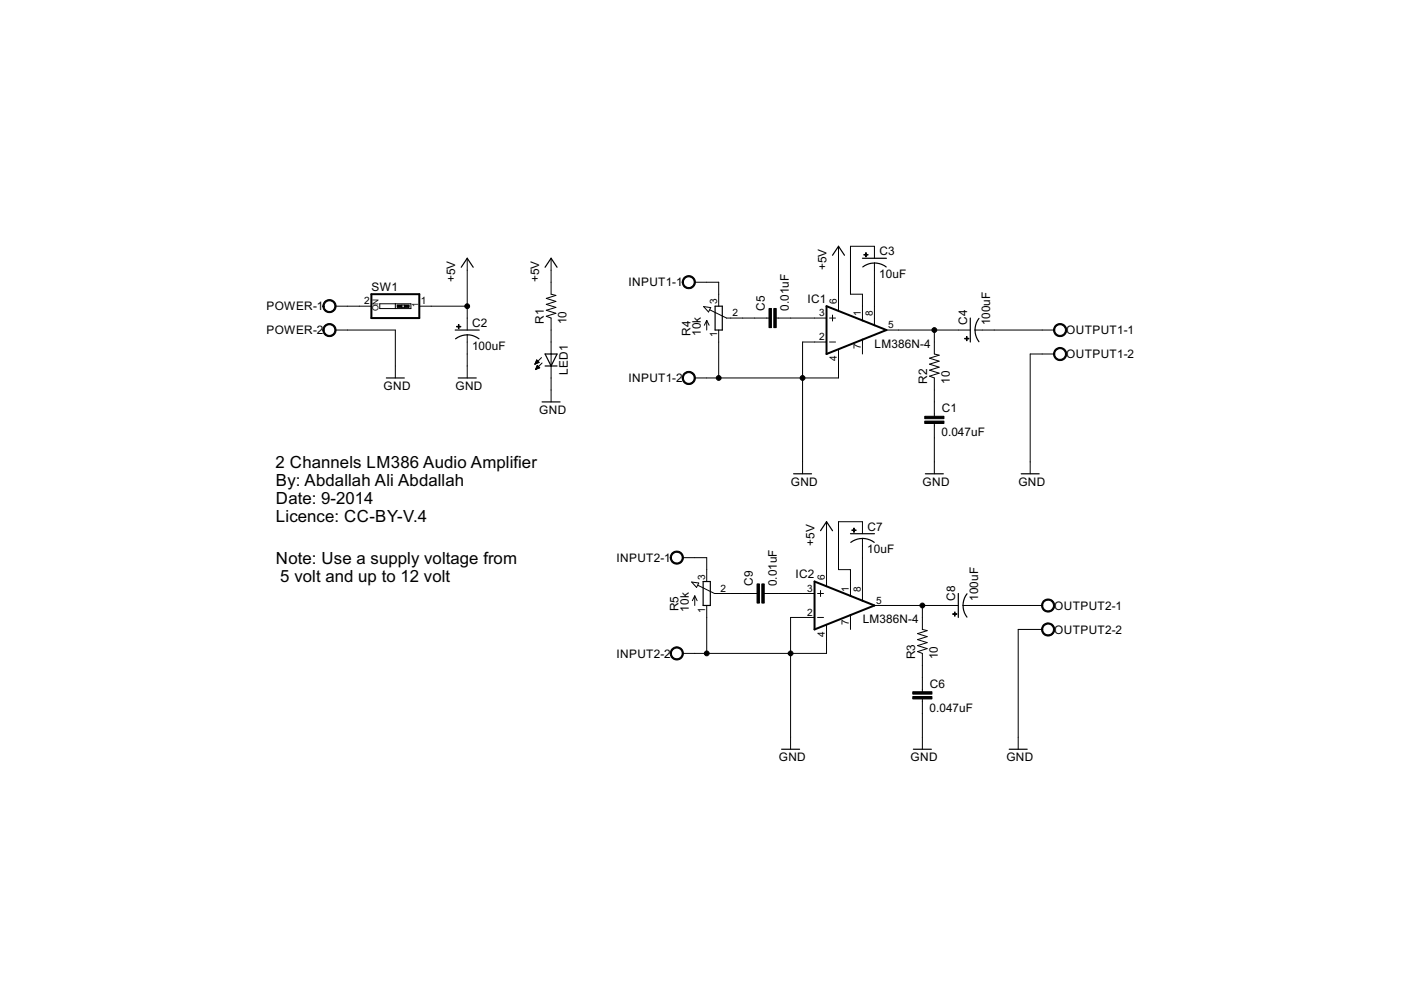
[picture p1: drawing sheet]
<svg xmlns="http://www.w3.org/2000/svg" width="297mm" height="210mm" viewBox="0 0 297 210" stroke-linecap="round" stroke-linejoin="round" font-family="sans-serif">
<g fill="none" stroke="#000" stroke-width=".21">
<path d="M99.1 54.8v15.2M116.8 54.8v7.6l1.1 .2-2.1 .7 2.1 .6-2.1 .6 2.1 .7-2.1 .6 2.1 .6-2.1 .7 1 .3v17.8M147.3 59.8h5.1v5.1M177.8 52.2v13.6M185.4 54.8v-2.6h-5.1v10.2h2.6v5.5M185.4 55.8v13.2M71.1 64.9h7.6M71.1 70h12.7v10.1M80.5 64.4h6.6v1h-6.6zM83.8 64.4v1M85.2 64.7h.5M85.2 65.2h.5"/>
<path d="M88.9 64.9h10.2M99.1 71v9.1M113.4 77.2h.1M113.5 77.1h.3M113.5 76.9h.5M113.6 76.8h.7M113.6 78.3h.1M113.6 76.7h.6M113.6 78.1h.4M113.7 76.6h.3M113.7 78h.6M113.7 76.5h.2"/>
<path d="M113.7 77.9h.6M113.8 77.8h.4M113.8 76.3l-.4 .9M113.8 76.3l.5 .5M113.8 76.3h.1M113.8 77.7h.3M113.9 77.6h.1M113.9 77.5l.5 .5-.9 .4zM114.3 76.8l-.9 .4M114.8 75.8l-1.4 1.4M114.9 77l-1.4 1.4M149.2 65l1.5 .2-.5 .9z"/>
<path d="M149.8 67.9v2.1M149.8 67.9l-.5 1.1M149.8 67.9l.5 1.1M150.5 65.7l3.5 1.7h9M152.4 70v10.1M164.6 67.4h10.6M175.2 72.5h-5v28M175.9 67.4h1.2M175.9 72.5h1.2M176.5 66.8v1.3M177.8 74.1v6h-30.5M182.9 72v3.1"/>
<path d="M187.9 70h17.8M198.1 70v5.1l1 .2-2 .6 2 .7-2 .6 2 .7-2 .6 2 .6-2 .7 1 .3v8.2M206.7 70h16.8M223.5 75.1h-5.1v25.4M198.1 89.8v10.7M144.8 118.2h5v5.1M175.2 110.6v13.6M182.9 113.2v-2.6h-5.1v10.2h2.5v5.5M182.9 114.2v13.2M146.6 123.4l1.5 .2-.4 .9zM147.3 126.3v2.1M147.3 126.3l-.5 1.1"/>
<path d="M147.3 126.3l.5 1.1M148 124.1l3.5 1.7h9M149.8 128.4v10.1M162 125.8h10.7M172.7 130.9h-5.1v28M173.3 125.8h1.3M173.3 130.9h1.3M174 125.2v1.3M175.2 132.5v6h-30.4M180.3 130.4v3.1M185.4 128.4h17.8M195.6 128.4v5.1l1 .2-2.1 .6 2.1 .7-2.1 .6 2.1 .6-2.1 .7 2.1 .6-2.1 .7 1.1 .3v8.2"/>
<path d="M204.2 128.4h16.8M221 133.5h-5.1v25.4M195.6 148.2v10.7"/>
</g>
<g fill="#000" stroke="#000" stroke-width=".21">
<path d="M183.2 54h.8v.1h-.8zM183.5 53.6h.2v.9h-.2zM84.2 64.7h1v.5h-1zM85.7 64.7h1v.5h-1zM96.8 69.2h.9v.1h-.9zM97.2 68.8h.1v.9h-.1zM163 65.4h.6v4.1h-.6zM164.1 65.4h.5v4.1h-.5zM204.5 71.7h.9v.2h-.9zM204.9 71.4h.1v.8h-.1zM196.1 89.3h4v.5h-4zM196.1 88.3h4v.5h-4z"/>
<path d="M180.6 112.4h.9v.1h-.9zM181 112h.1v.9h-.1zM160.5 123.8h.5v4.1h-.5zM161.5 123.8h.5v4.1h-.5zM202 130.1h.9v.2h-.9zM202.4 129.8h.1v.8h-.1zM193.5 147.7h4.1v.5h-4.1zM193.5 146.7h4.1v.5h-4.1z"/>
</g>
<g fill="none" stroke="#000" stroke-width=".25">
<path d="M97.8 56.7l1.3-1.9 1.2 1.9M115.6 56.7l1.2-1.9 1.3 1.9M176.5 54.1l1.3-1.9 1.2 1.9M182.9 54.8h5M182.9 56.6a4.1 4.1 0 0 1 5 0M96.5 70h5.1M96.6 71.8a4.1 4.1 0 0 1 5 0M115.6 75.1h2.5l-1.3 2.5zM115.6 77.6h2.5M151.6 64.9h1.5v5.1h-1.5zM205.7 67.4v5.1M207.6 67.5a4 4 0 0 0 0 5"/>
<path d="M81.9 80.1h3.8M97.2 80.1h3.8M114.9 85.2h3.8M168.3 100.5h3.8M174 112.5l1.2-1.9 1.3 1.9M180.3 113.2h5.1M180.4 115a4.1 4.1 0 0 1 5 0M196.2 100.5h3.8M216.5 100.5h3.8M149.1 123.3h1.5v5.1h-1.5zM203.2 125.8v5.1M205 125.9a4 4 0 0 0 0 5"/>
<path d="M165.7 158.9h3.8M193.7 158.9h3.8M214 158.9h3.8"/>
</g>
<g fill="#000" stroke="#000" stroke-width=".21">
<path d="M145 58.9a1.4 1.4 0 0 1 2.2 .2 1.4 1.4 0 0 1-.8 2.1 1.4 1.4 0 0 1-1.8-1.4h.3a1.15 1.15 0 0 1 1.6-1 1.15 1.15 0 0 1 .3 1.9 1.15 1.15 0 0 1-1.9-.6v-.3h-.3z" fill-rule="evenodd"/>
<path d="M68.8 63.9a1.4 1.4 0 0 1 2.3 .3 1.4 1.4 0 0 1-.9 2.1 1.4 1.4 0 0 1-1.7-1.4h.2a1.15 1.15 0 0 1 1.6-1.1 1.15 1.15 0 0 1 .3 1.9 1.15 1.15 0 0 1-1.9-.5v-.3h-.2z" fill-rule="evenodd"/>
<path d="M68.8 69a1.4 1.4 0 0 1 2.3 .3 1.4 1.4 0 0 1-.9 2 1.4 1.4 0 0 1-1.7-1.3h.2a1.15 1.15 0 0 1 1.6-1.1 1.15 1.15 0 0 1 .3 1.9 1.15 1.15 0 0 1-1.9-.5v-.3h-.2z" fill-rule="evenodd"/>
<path d="M223.7 69a1.4 1.4 0 0 1 2.3 .2 1.4 1.4 0 0 1-.8 2.1 1.4 1.4 0 0 1-1.8-1.3h.2a1.14 1.14 0 0 1 1.7-1 1.14 1.14 0 0 1 .1 2 1.14 1.14 0 0 1-1.8-.7v-.3h-.2z" fill-rule="evenodd"/>
<path d="M223.7 74.1a1.4 1.4 0 0 1 2.3 .2 1.4 1.4 0 0 1-.8 2.1 1.4 1.4 0 0 1-1.8-1.3h.2a1.14 1.14 0 0 1 1.7-1 1.14 1.14 0 0 1 .1 1.9 1.14 1.14 0 0 1-1.8-.6v-.3h-.2z" fill-rule="evenodd"/>
<path d="M145 79.2a1.4 1.4 0 0 1 2.2 .2 1.4 1.4 0 0 1-.8 2.1 1.4 1.4 0 0 1-1.8-1.4h.3a1.15 1.15 0 0 1 1.6-1 1.15 1.15 0 0 1 .3 1.9 1.15 1.15 0 0 1-1.9-.6v-.3h-.3z" fill-rule="evenodd"/>
<path d="M142.5 117.3a1.4 1.4 0 0 1 2.2 .2 1.4 1.4 0 0 1-.8 2.1 1.4 1.4 0 0 1-1.8-1.4h.2a1.15 1.15 0 0 1 1.6-1 1.15 1.15 0 0 1 .3 1.9 1.15 1.15 0 0 1-1.8-.6l-.1-.3h-.2z" fill-rule="evenodd"/>
<path d="M142.5 137.6a1.4 1.4 0 0 1 2.2 .2 1.4 1.4 0 0 1-.8 2.1 1.4 1.4 0 0 1-1.8-1.4h.2a1.15 1.15 0 0 1 1.7-1 1.15 1.15 0 0 1 .2 1.9 1.15 1.15 0 0 1-1.8-.6l-.1-.3h-.2z" fill-rule="evenodd"/>
<path d="M221.2 127.4a1.4 1.4 0 0 1 2.2 .2 1.4 1.4 0 0 1-.8 2.1 1.4 1.4 0 0 1-1.8-1.3h.3a1.14 1.14 0 0 1 1.7-1 1.14 1.14 0 0 1 .1 2 1.14 1.14 0 0 1-1.8-.7v-.3h-.3z" fill-rule="evenodd"/>
<path d="M221.2 132.5a1.4 1.4 0 0 1 2.2 .2 1.4 1.4 0 0 1-.8 2.1 1.4 1.4 0 0 1-1.8-1.3h.3a1.14 1.14 0 0 1 1.7-1 1.14 1.14 0 0 1 .1 1.9 1.14 1.14 0 0 1-1.8-.6v-.3h-.3z" fill-rule="evenodd"/>
<circle cx="99.1" cy="64.9" r=".51"/>
<circle cx="198.1" cy="70" r=".51"/>
<circle cx="152.4" cy="80.1" r=".51"/>
<circle cx="170.2" cy="80.1" r=".51"/>
<circle cx="149.8" cy="138.5" r=".51"/>
<circle cx="167.6" cy="138.5" r=".51"/>
<circle cx="195.6" cy="128.4" r=".51"/>
</g>
<path d="M78.7 62.4h10.2v5h-10.2zM175.2 64.9l12.7 5.1-12.7 5.1zM172.7 123.3l12.7 5.1-12.7 5.1z" fill="none" stroke="#000" stroke-width=".42"/>
<g font-size="4">
<text x="58.4" y="99.2">2 Channels LM386 Audio Amplifier</text>
<text x="58.5" y="103">By: Abdallah Ali Abdallah</text>
<text x="58.5" y="106.8">Date: 9-2014</text>
<text x="58.5" y="110.6">Licence: CC-BY-V.4</text>
<text x="58.5" y="119.5">Note: Use a supply voltage from</text>
<text x="59.4" y="123.3">5 volt and up to 12 volt</text>
</g>
<g font-size="2.8">
<text x="96.5" y="59.8" transform="rotate(-90 96.5 59.8)">+5V</text>
<text x="114.3" y="59.8" transform="rotate(-90 114.3 59.8)">+5V</text>
<text x="175.2" y="57.3" transform="rotate(-90 175.2 57.3)">+5V</text>
<text x="186.4" y="58.9">10uF</text>
<text x="186.5" y="54.1">C3</text>
<text x="56.5" y="65.8">POWER-1</text>
<text x="78.8" y="61.7">SW1</text>
<text x="133.3" y="60.7">INPUT1-1</text>
<text x="162.2" y="65.9" transform="rotate(-90 162.2 65.9)">C5</text>
<text x="167.2" y="65.9" transform="rotate(-90 167.2 65.9)">0.01uF</text>
<text x="171.2" y="64.1">IC1</text>
<text x="56.5" y="70.9">POWER-2</text>
<text x="100.1" y="69.4">C2</text>
<text x="115.3" y="68.7" transform="rotate(-90 115.3 68.7)">R1</text>
<text x="120.1" y="68.7" transform="rotate(-90 120.1 68.7)">10</text>
<text x="146.4" y="71.2" transform="rotate(-90 146.4 71.2)">R4</text>
<text x="148.6" y="71.3" transform="rotate(-90 148.6 71.3)">10k</text>
<text x="205.1" y="68.9" transform="rotate(-90 205.1 68.9)">C4</text>
<text x="209.9" y="69" transform="rotate(-90 209.9 69)">100uF</text>
<text x="226.1" y="70.9">OUTPUT1-1</text>
<text x="100.1" y="74.2">100uF</text>
<text x="185.4" y="73.8">LM386N-4</text>
<text x="226.1" y="76">OUTPUT1-2</text>
<text x="81.3" y="82.7">GND</text>
<text x="96.6" y="82.7">GND</text>
<text x="120.4" y="79.6" transform="rotate(-90 120.4 79.6)">LED1</text>
<text x="133.3" y="81">INPUT1-2</text>
<text x="196.6" y="81.4" transform="rotate(-90 196.6 81.4)">R2</text>
<text x="201.4" y="81.4" transform="rotate(-90 201.4 81.4)">10</text>
<text x="114.3" y="87.8">GND</text>
<text x="199.7" y="87.4">C1</text>
<text x="199.6" y="92.5">0.047uF</text>
<text x="167.7" y="103">GND</text>
<text x="195.6" y="103">GND</text>
<text x="215.9" y="103">GND</text>
<text x="183.9" y="112.5">C7</text>
<text x="130.7" y="119.1">INPUT2-1</text>
<text x="172.7" y="115.7" transform="rotate(-90 172.7 115.7)">+5V</text>
<text x="183.9" y="117.3">10uF</text>
<text x="159.6" y="124.3" transform="rotate(-90 159.6 124.3)">C9</text>
<text x="164.7" y="124.3" transform="rotate(-90 164.7 124.3)">0.01uF</text>
<text x="168.7" y="122.5">IC2</text>
<text x="143.9" y="129.6" transform="rotate(-90 143.9 129.6)">R5</text>
<text x="146" y="129.7" transform="rotate(-90 146 129.7)">10k</text>
<text x="202.5" y="127.3" transform="rotate(-90 202.5 127.3)">C8</text>
<text x="207.4" y="127.4" transform="rotate(-90 207.4 127.4)">100uF</text>
<text x="223.5" y="129.3">OUTPUT2-1</text>
<text x="182.9" y="132.2">LM386N-4</text>
<text x="223.5" y="134.4">OUTPUT2-2</text>
<text x="130.7" y="139.4">INPUT2-2</text>
<text x="194.1" y="139.8" transform="rotate(-90 194.1 139.8)">R3</text>
<text x="198.9" y="139.8" transform="rotate(-90 198.9 139.8)">10</text>
<text x="197.1" y="145.8">C6</text>
<text x="197.1" y="150.9">0.047uF</text>
<text x="165.1" y="161.4">GND</text>
<text x="193.1" y="161.4">GND</text>
<text x="213.4" y="161.4">GND</text>
</g>
<g font-size="2.4">
<text x="77.2" y="64.6">2</text>
<text x="89.3" y="64.6">1</text>
<text x="152" y="64.6" transform="rotate(-90 152 64.6)">3</text>
<text x="177.4" y="64.6" transform="rotate(-90 177.4 64.6)">6</text>
<text x="152" y="71.5" transform="rotate(-90 152 71.5)">1</text>
<text x="155.3" y="67.1">2</text>
<text x="173.7" y="67.1">3</text>
<text x="182.5" y="67.1" transform="rotate(-90 182.5 67.1)">1</text>
<text x="185" y="67.1" transform="rotate(-90 185 67.1)">8</text>
<text x="188.3" y="69.6">5</text>
<text x="173.7" y="72.2">2</text>
<text x="177.4" y="76.6" transform="rotate(-90 177.4 76.6)">4</text>
<text x="182.5" y="74.1" transform="rotate(-90 182.5 74.1)">7</text>
<text x="149.5" y="123" transform="rotate(-90 149.5 123)">3</text>
<text x="152.7" y="125.5">2</text>
<text x="171.2" y="125.5">3</text>
<text x="174.9" y="123" transform="rotate(-90 174.9 123)">6</text>
<text x="180" y="125.5" transform="rotate(-90 180 125.5)">1</text>
<text x="182.5" y="125.5" transform="rotate(-90 182.5 125.5)">8</text>
<text x="149.5" y="129.9" transform="rotate(-90 149.5 129.9)">1</text>
<text x="171.2" y="130.6">2</text>
<text x="185.8" y="128">5</text>
<text x="174.9" y="135" transform="rotate(-90 174.9 135)">4</text>
<text x="180" y="132.5" transform="rotate(-90 180 132.5)">7</text>
</g>
<g font-size="2">
<text x="88.6" y="65" transform="rotate(-90 88.6 65)">1</text>
<text x="80.3" y="66" transform="rotate(-90 80.3 66)">ON</text>
</g>
</svg>
